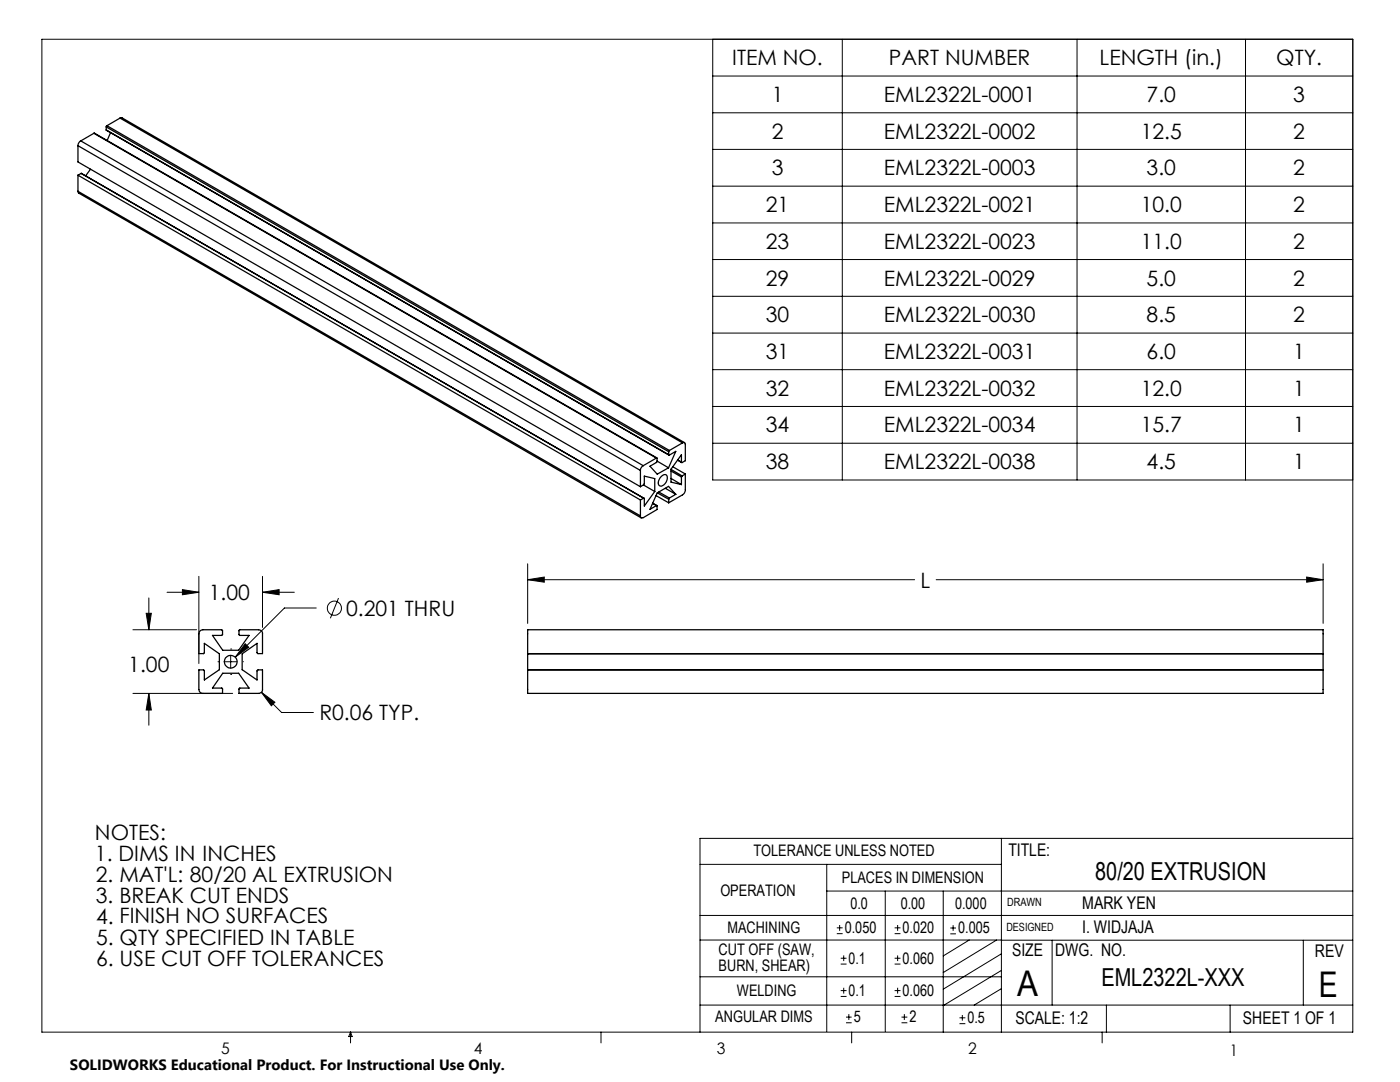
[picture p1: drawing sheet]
<svg xmlns="http://www.w3.org/2000/svg" width="279mm" height="216mm" viewBox="0 0 279 216" stroke-linecap="round" stroke-linejoin="round" font-family="sans-serif">
<g fill="none" stroke="#000" stroke-width=".2">
<path d="M8.4 7.8h261.6v198.2h-261.6zM142.2 7.8v88h127.8M142.2 15.2h127.8M168.1 7.8v88M214.9 7.8v88M248.6 7.8v88M142.2 22.5h127.8M142.2 29.8h127.8M142.2 37.1h127.8M142.2 44.5h127.8M142.2 51.8h127.8M142.2 59.1h127.8"/>
<path d="M142.2 66.5h127.8M142.2 73.8h127.8M142.2 81.1h127.8M142.2 88.4h127.8M29.7 119.3v6.4M33.3 118.2h6.4M36.4 117.7l3.3 .5-3.3 .5zM39.7 115v17.4M52.4 118.2l3.3-.5v1zM52.4 115v10.2M52.4 118.2h6.3M67.6 119.3l-1.7 4.1"/>
<path d="M105.3 115.7l3.3-.6v1.1zM105.3 112.5v11.9M105.3 115.7h77.2M186.8 115.7h77.3M260.8 115.1l3.3 .6-3.3 .5zM264.1 112.5v11.9M26.5 125.7h12.7M26.5 138.4h19.9M29.2 122.4h1l-.5 3.3zM29.7 138.4l.5 3.3h-1zM29.7 138.4v6.3M43.5 132h.1"/>
<path d="M44.8 132h2.5M46 129.5h.1M46 134.6h.1M46 130.8v2.5M48.6 132h.1M48.9 128.4l.7 .8-2.6 1.9zM52.2 138.1l2.7 2-.7 .7zM52.2 138.1l4 4.1h6.3M63.1 121.3h-6.3l-9.8 9.8M139.7 172.5h60.1M165 177.8h105M165 172.5v33.3"/>
<path d="M176.7 177.8v28M188.2 177.8v28.2M199.8 167.3v38.7M270 167.3h-130.3v38.7M139.7 182.7h130.3M139.7 187.6h60.2M139.7 194.9h60.1M167 186.3h1.2M167 185.1h1.2M167.6 184.6v1.1M167.8 198.8h1.1M167.8 197.7h1.1"/>
<path d="M167.8 192.4h1.1M167.8 191.2h1.1M168.4 190.6v1.2M168.4 197.1v1.2M178.5 198.8h1.2M178.5 197.7h1.2M178.5 192.4h1.2M178.5 191.2h1.2M178.5 186.3h1.2M178.5 185.1h1.2M179.1 184.6v1.1M179.1 190.6v1.2"/>
<path d="M179.1 197.1v1.2M189.7 185.2h1.1M189.7 186.3h1.1M190.2 184.6v1.1M193.4 187.6l-5.2 3.1M198.9 187.6l-10.7 6.5M199.8 187.6h70.2M199.8 197.3l-5.4 3.3M199.8 193.6l-11.6 7.1M199.8 190.3l-11.6 7.1M210 187.6v13M260.1 187.6v13"/>
<path d="M70 206v2.1M70 206l.3 .8h-.7zM119.9 206v2.1M139.7 200.6h130.3M168.8 204.1h1.2M168.8 203h1.2M169.4 202.4v1.1M170 206v2.1M179.9 204.1h1.2M179.9 203h1.2M180.5 202.4v1.1M191.5 204.3h1.2"/>
<path d="M191.5 203.1h1.2M192.1 202.5v1.2M220 206v2.1M220.8 200.6v5.4M245.5 200.6v5.4"/>
<circle cx="66.7" cy="121.4" r="1.41"/>
</g>
<path d="M105.3 115.7l3.3-.6v1.1zM260.8 115.1l3.3 .6-3.3 .5zM36.4 117.7l3.3 .5-3.3 .5zM52.4 118.2l3.3-.5v1zM29.2 122.4h1l-.5 3.3zM29.7 138.4l.5 3.3h-1zM52.2 138.1l2 2.7 .7-.7zM48.9 128.4l-1.9 2.7 2.6-1.9z" fill="#000"/>
<g fill="none" stroke="#000" stroke-width=".25">
<path d="M15.6 38.2l.1 .3 112.3 64.8M15.6 29.1l112.2 64.8M15.6 29.1v3.2l112.2 64.8M15.6 35v3.2M15.6 35l112.2 64.8M15.6 38.2l112.2 64.7M16.1 28.1l-.4 .4-.1 .6M16.1 28.1l112.3 64.8M16.2 34.6l112.3 64.8M16.2 34.6l-.6 .4M16.2 34.6l112.2 64.8M18.1 33.8l-1 1.3"/>
<path d="M18.7 26.6l112.4 64.8M18.7 26.6l-2.6 1.5M18.7 26.6l112.3 64.8M21.2 25.9l112.3 64.9M21.2 25.3l112.3 64.8M21.2 25.9l112.3 64.8M21.2 25.3v.6M21.3 25.1l-.1 .2M21.3 25.1l112.3 64.8M22 26.5l-.6 1.5M24 23.6l.4-.1 112.2 64.8M24 23.6l112.2 64.8"/>
<path d="M24 23.6l-2.7 1.5M127.8 93.9v3.2M127.8 99.8v3.1M128.4 92.9l-.5 .6-.1 .4M128.4 96.8l2.3 1.3M128.4 96.7l.2-.2v-1.5l2.1 .5v2.6M128.4 96.7l-.6 .4M128.4 99.4l-.6 .4M130.7 98.1l-2.1 2.9v-1.5l-.2-.1M130.9 98.9l2.6 1.4M131 91.4h.1v.9l-1.4 .7 1.5 1.6 2.2-1.3M131 91.4l-2.6 1.5"/>
<path d="M131.1 92l2.3 1.3M131.2 98.4l2.3 1.2M131.5 98.2l2.1 1.2M132 95.1a.69 .69 0 0 1 1-.3 .69 .69 0 0 1 .1 1l-.3 .7a.74 .74 0 0 1-.7 .5 .74 .74 0 0 1-.7-.3 1.65 1.65 0 0 1 .6-1.6zM132.8 97.4l2.1 1.2M133.5 90.7v.1l1.4-.7-1.5 3.2M133.5 90.1v.6M133.5 99.6v.7M133.6 89.9l-.1 .2M133.6 99.4l-.1 .2M133.9 93.6v2.6l2.1 .5M133.9 95.5l2.1 1.2"/>
<path d="M133.9 94l2.1 1.2M133.9 93.7l2.2 1.3M134.3 93.1l2.5 1.5M134.9 98.6l-1.3 .8M134.9 98.6l-1.5-1.6-2.2 1.4-1.5 3.2 1.3-.7M135.2 91.8l.8 .5M135.3 91.8l.7 .4M136 92.2v-1.5l-2.1 2.9M136 95.2v1.5M136.1 95l-.1 .2M136.2 88.4a.34 .34 0 0 1 .4-.1 .34 .34 0 0 1 .2 .4v3.2l-.7 .4-.1-.1M136.2 88.4l-2.6 1.5"/>
<path d="M136.8 94.6v3.2a1.11 1.11 0 0 1-.6 .9l-2.7 1.6M136.8 94.6l-.7 .4M130.2 100.4l.9 .5M130.2 100.4l.8 .5M131 100.9h.1v.8l-2.7 1.6a.34 .34 0 0 1-.4 0 .34 .34 0 0 1-.2-.4M39.9 125.9l.6-.2h3.8v1.1h-1.9l2 3h3.2l2.1-3h-1.9l-.1-1.1h3.9a.78 .78 0 0 1 .8 .8v3.9l-1.1-.1v-1.9l-3 2.1v3.1l3 2.1v-1.9l1.1-.1v3.9a.73 .73 0 0 1-.8 .8h-3.9l.1-1.1h1.9l-2.1-3h-3.2l-2 3h1.9l.1 1.1h-3.9a.78 .78 0 0 1-.8-.8v-3.9h1l.1 2 3-2.1v-3.1l-3-2.1-.1 2h-1v-3.9zM105.3 125.7h158.8v12.7h-158.8zM105.3 130.4h158.8M105.3 133.7h158.8M105.3 133.6h158.8M105.3 130.5h158.8"/>
<circle cx="46" cy="132" r="1.27"/>
</g>
<g font-size="7.1">
<text x="203" y="198.7">A</text>
<text x="263.2" y="198.9">E</text>
</g>
<g font-size="4.9">
<text x="218.6" y="175.7">80/20 EXTRUSION</text>
<text x="219.8" y="196.7">EML2322L-XXX</text>
</g>
<g font-size="4.2">
<text x="146.1" y="13">ITEM NO.</text>
<text x="177.4" y="13">PART NUMBER</text>
<text x="219.4" y="13">LENGTH (in.)</text>
<text x="254.7" y="13">QTY.</text>
<text x="154" y="20.3">1</text>
<text x="176.4" y="20.3">EML2322L-0001</text>
<text x="228.8" y="20.3">7.0</text>
<text x="258.1" y="20.3">3</text>
<text x="154" y="27.7">2</text>
<text x="176.4" y="27.7">EML2322L-0002</text>
<text x="227.7" y="27.7">12.5</text>
<text x="258.1" y="27.7">2</text>
<text x="154" y="35">3</text>
<text x="176.4" y="35">EML2322L-0003</text>
<text x="228.8" y="35">3.0</text>
<text x="258.1" y="35">2</text>
<text x="152.8" y="42.3">21</text>
<text x="176.4" y="42.3">EML2322L-0021</text>
<text x="227.7" y="42.3">10.0</text>
<text x="258.1" y="42.3">2</text>
<text x="152.8" y="49.6">23</text>
<text x="176.4" y="49.6">EML2322L-0023</text>
<text x="227.7" y="49.6">11.0</text>
<text x="258.1" y="49.6">2</text>
<text x="152.8" y="57">29</text>
<text x="176.4" y="57">EML2322L-0029</text>
<text x="228.8" y="57">5.0</text>
<text x="258.1" y="57">2</text>
<text x="152.8" y="64.3">30</text>
<text x="176.4" y="64.3">EML2322L-0030</text>
<text x="228.8" y="64.3">8.5</text>
<text x="258.1" y="64.3">2</text>
<text x="152.8" y="71.6">31</text>
<text x="176.4" y="71.6">EML2322L-0031</text>
<text x="228.8" y="71.6">6.0</text>
<text x="258.1" y="71.6">1</text>
<text x="152.8" y="79">32</text>
<text x="176.4" y="79">EML2322L-0032</text>
<text x="227.7" y="79">12.0</text>
<text x="258.1" y="79">1</text>
<text x="152.8" y="86.3">34</text>
<text x="176.4" y="86.3">EML2322L-0034</text>
<text x="227.7" y="86.3">15.7</text>
<text x="258.1" y="86.3">1</text>
<text x="152.8" y="93.6">38</text>
<text x="176.4" y="93.6">EML2322L-0038</text>
<text x="228.8" y="93.6">4.5</text>
<text x="258.1" y="93.6">1</text>
<text x="41.7" y="119.7">1.00</text>
<text x="183.7" y="117.2">L</text>
<text x="69.1" y="122.9">0.201 THRU</text>
<text x="25.6" y="134">1.00</text>
<text x="63.7" y="143.7">R0.06 TYP.</text>
<text x="19" y="167.5">NOTES:</text>
<text x="19" y="171.7">1. DIMS IN INCHES</text>
<text x="19.1" y="176">2. MAT'L: 80/20 AL EXTRUSION</text>
<text x="19.1" y="180.2">3. BREAK CUT ENDS</text>
<text x="19.2" y="184.3">4. FINISH NO SURFACES</text>
<text x="19.2" y="188.5">5. QTY SPECIFIED IN TABLE</text>
<text x="19.2" y="192.7">6. USE CUT OFF TOLERANCES</text>
</g>
<g font-size="3.5">
<text x="201.2" y="170.7">TITLE:</text>
<text x="216" y="181.4">MARK YEN</text>
<text x="202" y="190.8">SIZE</text>
<text x="210.6" y="190.8">DWG. NO.</text>
<text x="216" y="186.2">I. WIDJAJA</text>
<text x="262.4" y="190.9">REV</text>
<text x="202.7" y="204.4">SCALE: 1:2</text>
<text x="248.1" y="204.4">SHEET 1 OF 1</text>
</g>
<g font-size="3.2">
<text x="150.4" y="170.8">TOLERANCE UNLESS NOTED</text>
<text x="143.8" y="178.9">OPERATION</text>
<text x="168" y="176.2">PLACES IN DIMENSION</text>
<text x="169.7" y="181.4">0.0</text>
<text x="179.8" y="181.4">0.00</text>
<text x="190.6" y="181.4">0.000</text>
<text x="143.4" y="190.5">CUT OFF (SAW,</text>
<text x="145.2" y="186.2">MACHINING</text>
<text x="168.6" y="186.2">0.050</text>
<text x="180.1" y="186.2">0.020</text>
<text x="191.2" y="186.2">0.005</text>
<text x="143.4" y="193.7">BURN, SHEAR)</text>
<text x="169.4" y="192.3">0.1</text>
<text x="180.1" y="192.3">0.060</text>
<text x="147.1" y="198.7">WELDING</text>
<text x="169.4" y="198.7">0.1</text>
<text x="180.1" y="198.7">0.060</text>
<text x="142.8" y="204">ANGULAR DIMS</text>
<text x="170.4" y="204">5</text>
<text x="181.5" y="204">2</text>
<text x="193.1" y="204.2">0.5</text>
<text x="44.2" y="210.4">5</text>
<text x="94.6" y="210.3">4</text>
<text x="143.1" y="210.4">3</text>
<text x="193.2" y="210.3">2</text>
<text x="245.4" y="210.6">1</text>
</g>
<text font-size="3" x="14" y="213.5">SOLIDWORKS Educational Product. For Instructional Use Only.</text>
<g font-size="2.3">
<text x="200.8" y="185.7">DESIGNED</text>
<text x="201" y="180.9">DRAWN</text>
</g>
</svg>
